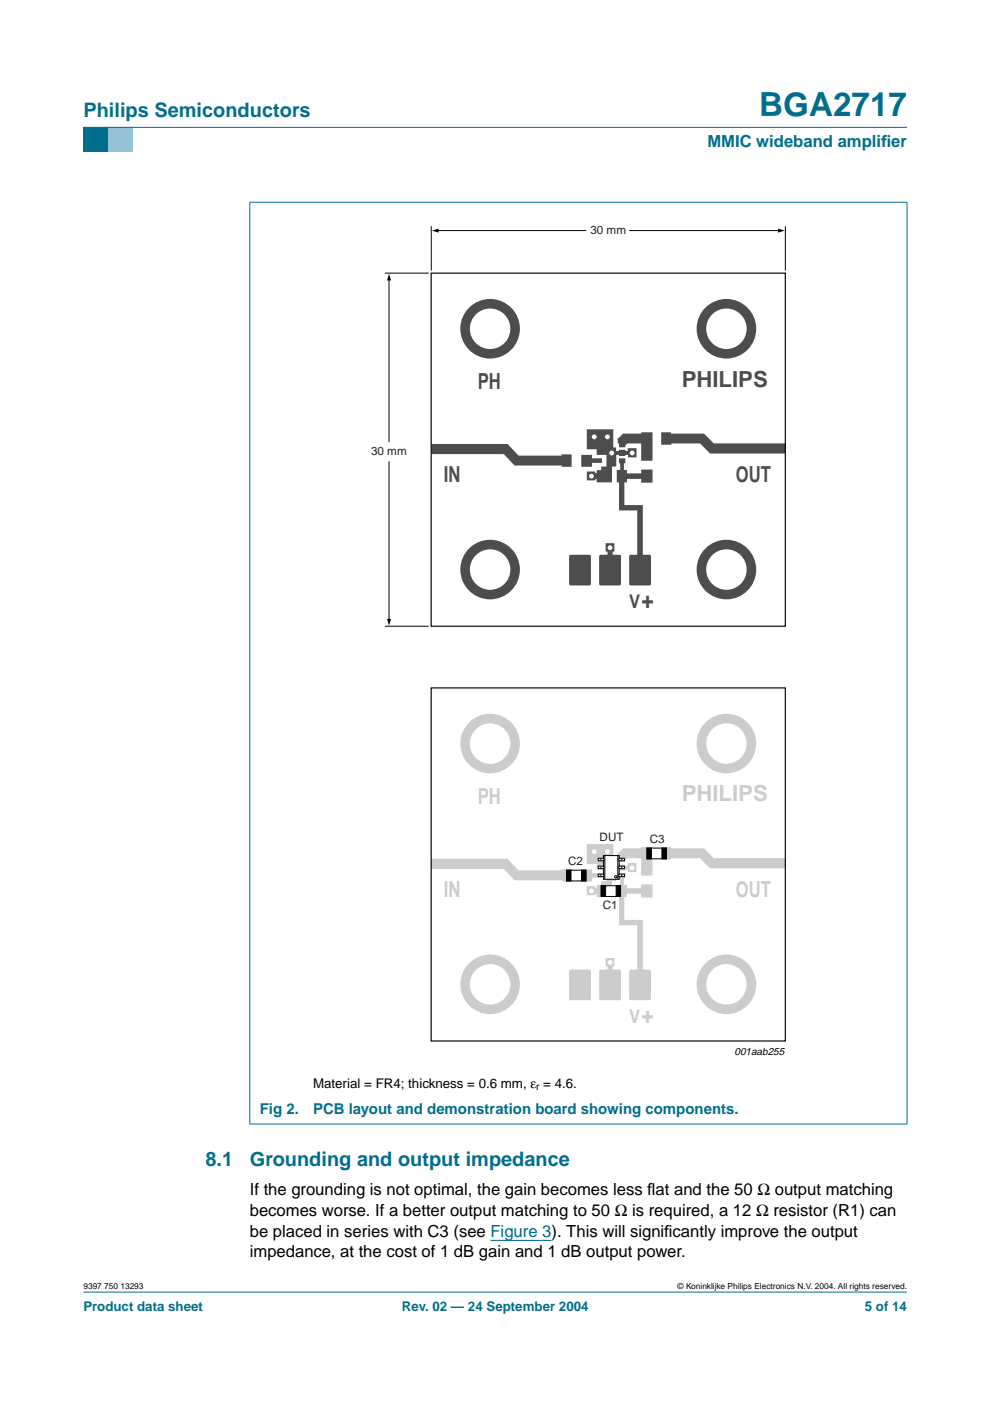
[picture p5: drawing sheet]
<svg xmlns="http://www.w3.org/2000/svg" width="210mm" height="297mm" viewBox="0 0 210 297" stroke-linecap="round" stroke-linejoin="round" font-family="sans-serif">
<path d="M17.7 273.9h174.6z" fill="#006e8c" stroke="#006e8c" stroke-width=".21"/>
<path d="M17.7 27h5.3v5.3h-5.3z" fill-rule="evenodd" fill="#006e8c"/>
<path d="M23 27h5.3v5.3h-5.3z" fill-rule="evenodd" fill="#96c4d6"/>
<g fill="#006e8c" stroke="#006e8c" stroke-width=".21">
<path d="M17.7 27h174.6z"/>
<path d="M53 42.9v195.4z"/>
<path d="M192.3 42.9v195.4z"/>
<path d="M52.9 42.9h139.5z"/>
<path d="M52.9 238.3h139.5z"/>
</g>
<path d="M104 263h12.9" fill="none" stroke="#00f" stroke-width=".21"/>
<path d="M82.5 59.2v34.4M82.5 97.9v33.6" fill="none" stroke="#000" stroke-width=".21"/>
<path d="M82.5 58l.4 1.5h-.8zM82.1 131.2h.8l-.4 1.4z" fill="#000"/>
<g fill="#4d4d4d">
<path d="M120.8 117.7l4.2-.1 .3 .2v6l-.2 .3h-4.1l-.3-.1v-6z"/>
<path d="M131.2 97.2h1.4v1h-.3v1.4h.6v.8h3v-.9h2.4v2.8h-2.4v-.8h-3v.8h-.5v4.8h3.9v10.5h1.4l.3 .4v5.8l-.3 .3h-4l-.3-.3v-6l.3-.2h1.4v-9.4h-3.9v-5.9h-.4v-2.7h.7v-1.4h-.3z"/>
<path d="M128.4 115.2h1.9v1.7h-.4v.7h1.4l.3 .2 .1 6-.2 .3h-4.1l-.3-.1-.1-6 .4-.4h1.4v-.7h-.4z"/>
<path d="M131 92.9h.2l.9-1h3.8v-.2h2.4v6h-2.4v-3.7h-2.9l-.4 .4v.4h-1.4v-.8h-.2z"/>
<path d="M140.2 91.7h2.1v.2h7l2 2.1h15.2v2.2h-15.9l-2.2-2.2h-6.1v.3h-2.1z"/>
<path d="M91.5 94.1h16.1l2.3 2.5h9.1v-.3h2.2v2.7h-2.1v-.3h-10l-2.3-2.4h-15.3z"/>
<path d="M123.2 96.4h2.3v.8h2.1v.9h-2.1v.9h-2.3z"/>
<path d="M124.4 91h5.6v3.9h.6v.7h.6v-.2h1.4v.2h.5v-.6h1.9v2h-1.8v-.6h-.6v.3h-1.4v-.3h-.5v2.5h-.9v3.4h-3.3v-.7h-.3v.3h-1.8v-1.9h1.8v.3h.3v-.6h1v-.8h1.1v-2.5h-2.1v-1.1h-2.1z"/>
<circle cx="103.9" cy="69.7" r="6.3"/>
<circle cx="154" cy="69.7" r="6.3"/>
<circle cx="103.9" cy="120.8" r="6.3"/>
<circle cx="154" cy="120.8" r="6.3"/>
</g>
<g fill="#fff">
<circle cx="103.9" cy="69.7" r="4.3"/>
<circle cx="154" cy="69.7" r="4.3"/>
<circle cx="103.9" cy="120.8" r="4.3"/>
<circle cx="154" cy="120.8" r="4.3"/>
<circle cx="129.3" cy="116.1" r=".52"/>
<circle cx="125.4" cy="101" r=".52"/>
<circle cx="134" cy="96.1" r=".52"/>
<circle cx="129.7" cy="96.1" r=".52"/>
<circle cx="128.8" cy="92.6" r=".52"/>
<circle cx="126" cy="92.6" r=".52"/>
</g>
<path d="M91.4 57.9h75.1v74.9h-75.1z" fill="none" stroke="#000" stroke-width=".25"/>
<g fill="#ccc">
<path d="M120.8 205.6h4.2l.3 .1v6l-.2 .3-4.1 .1-.3-.2v-6z"/>
<path d="M131.2 185.1h1.4v1.1h-.3v1.4h.6v.7h3v-.8h2.4v2.8h-2.4v-.8h-3v.7h-.5v4.8h3.9v10.6h1.4l.3 .3v5.8l-.3 .4h-4l-.3-.4v-6l.3-.1h1.4v-9.4h-3.9v-6h-.4v-2.6h.7v-1.4h-.3z"/>
<path d="M128.4 203.1h1.9v1.8h-.4v.7h1.4l.3 .1 .1 6-.2 .3-4.1 .1-.3-.2-.1-6 .4-.3h1.4v-.7h-.4z"/>
<path d="M131 180.8h.2l.9-.9h3.8v-.3h2.4v6h-2.4v-3.6h-2.9l-.4 .4v.4h-1.4v-.8h-.2z"/>
<path d="M140.2 179.6h2.1v.3h7l2 2.1h15.2v2.1h-15.9l-2.2-2.1h-6.1v.2h-2.1z"/>
<path d="M91.5 182.1h16.1l2.3 2.4h9.1v-.2h2.2v2.6h-2.1v-.3h-10l-2.3-2.4h-15.3z"/>
<path d="M123.2 184.3h2.3v.8h2.1v1h-2.1v.8h-2.3z"/>
<path d="M124.4 179h5.6v3.8h.6v.8h.6v-.3h1.4v.3h.5v-.6h1.9v1.9h-1.8v-.5h-.6v.2h-1.4v-.2h-.5v2.5h-.9v3.3h-3.3v-.7h-.3v.3h-1.8v-1.9h1.8v.3h.3v-.6h1v-.7h1.1v-2.5h-2.1v-1.2h-2.1z"/>
<circle cx="103.9" cy="157.6" r="6.3"/>
<circle cx="154" cy="157.6" r="6.3"/>
<circle cx="103.9" cy="208.7" r="6.3"/>
<circle cx="154" cy="208.7" r="6.3"/>
</g>
<g fill="#fff">
<circle cx="103.9" cy="157.6" r="4.3"/>
<circle cx="154" cy="157.6" r="4.3"/>
<circle cx="103.9" cy="208.7" r="4.3"/>
<circle cx="154" cy="208.7" r="4.3"/>
<circle cx="129.3" cy="204.1" r=".52"/>
<circle cx="125.4" cy="188.9" r=".52"/>
<circle cx="134" cy="184" r=".52"/>
<circle cx="129.7" cy="184" r=".52"/>
<circle cx="128.8" cy="180.6" r=".52"/>
<circle cx="126" cy="180.6" r=".52"/>
</g>
<path d="M91.4 145.9h75.1v74.8h-75.1z" fill="none" stroke="#000" stroke-width=".25"/>
<path d="M127.9 181.4h3.4v5h-3.4z" fill="#fff"/>
<path d="M128.2 181.4v5M131 181.4v5" fill="none" stroke="#000" stroke-width=".21"/>
<path d="M126.8 182h1.2v.5h-1.2z" fill="#fff" stroke="#000" stroke-width=".21"/>
<path d="M127.4 182v.4" fill="none" stroke="#000" stroke-width=".21"/>
<g fill="#fff" stroke="#000" stroke-width=".21">
<path d="M126.8 185.3h1.2v.6h-1.2z"/>
<path d="M131.2 182h1.2v.5h-1.2z"/>
<path d="M131.2 185.3h1.2v.6h-1.2z"/>
</g>
<path d="M127.4 185.4v.4M131.8 185.4v.4M131.8 182v.5" fill="none" stroke="#000" stroke-width=".21"/>
<path d="M131.2 183.6h1.2v.6h-1.2z" fill="#fff" stroke="#000" stroke-width=".21"/>
<path d="M127.9 182v-.6h3.4v.6M127.9 185.9v.5h3.4v-.5M127.9 182.5v1.1M127.9 184.2v1.1M131.3 182.5v1.1M131.8 183.7v.4" fill="none" stroke="#000" stroke-width=".21"/>
<path d="M126.8 183.6h1.2v.6h-1.2z" fill="#fff" stroke="#000" stroke-width=".21"/>
<g fill="none" stroke="#000" stroke-width=".21">
<path d="M127.4 183.7v.4M131.3 184.2v1.1"/>
<circle cx="130.6" cy="185.9" r=".24"/>
</g>
<path d="M137.2 179.8h4.1v2.3h-4.1z" fill="#fff" stroke="#000" stroke-width=".21"/>
<path d="M137.2 179.8h.9v2.3h-.9zM140.3 179.8h1v2.3h-1z" fill="#000" stroke="#000" stroke-width=".21"/>
<path d="M127.5 187.8h4.1v2.3h-4.1z" fill="#fff" stroke="#000" stroke-width=".21"/>
<path d="M127.5 187.8h.9v2.3h-.9zM130.6 187.8h1v2.3h-1z" fill="#000" stroke="#000" stroke-width=".21"/>
<path d="M120.1 184.5h4.1v2.3h-4.1z" fill="#fff" stroke="#000" stroke-width=".21"/>
<path d="M120.1 184.5h1v2.3h-1zM123.3 184.5h.9v2.3h-.9z" fill="#000" stroke="#000" stroke-width=".21"/>
<path d="M81.7 57.9h9.1M91.4 48.1v9.2M92.7 48.9h31.5M133.5 48.9h31.7M166.5 48.1v9.2M81.7 132.8h9.1" fill="none" stroke="#000" stroke-width=".21"/>
<path d="M91.6 48.9l1.4-.4v.8zM165 48.5l1.4 .4-1.4 .4z" fill="#000"/>
<text font-size="7.1" fill="#006e8c" x="160.9" y="24.7">BGA2717</text>
<text font-size="5.1" fill="#4d4d4d" x="136" y="128.9">+</text>
<text font-size="5.1" fill="#ccc" x="136" y="216.9">+</text>
<g font-size="4.7" fill="#4d4d4d">
<text x="101.3" y="82.5">PH</text>
<text x="144.5" y="82">PHILIPS</text>
<text x="94.1" y="102.2">IN</text>
<text x="156" y="102.2">OUT</text>
</g>
<g font-size="4.7" fill="#ccc">
<text x="101.3" y="170.4">PH</text>
<text x="144.5" y="169.9">PHILIPS</text>
<text x="94.1" y="190.2">IN</text>
<text x="156" y="190.2">OUT</text>
</g>
<g font-size="4.2" fill="#006e8c">
<text x="17.7" y="24.9">Philips Semiconductors</text>
<text x="43.6" y="247.1">8.1</text>
<text x="53" y="247.1">Grounding and output impedance</text>
</g>
<text font-size="4" fill="#4d4d4d" x="133.4" y="128.9">V</text>
<text font-size="4" fill="#ccc" x="133.4" y="216.9">V</text>
<g font-size="3.5" fill="#006e8c">
<text x="150" y="31.1">MMIC wideband amplif</text>
<text x="186.8" y="31.1">ier</text>
</g>
<g font-size="3.5">
<text x="53" y="253.4">If the grounding is not optimal, the gain becomes less f</text>
<text x="53" y="257.8">becomes worse. If a better output matching to 50 Ω is required, a 12 Ω resistor (R1) can</text>
<text x="137.2" y="253.4">lat and the 50 Ω output matching</text>
<text x="53" y="262.2">be placed in series with C3 (see Figure 3). This will signif</text>
<text x="140.8" y="262.2">icantly improve the output</text>
<text x="53" y="266.6">impedance, at the cost of 1 dB gain and 1 dB output power.</text>
</g>
<g font-size="3.2" fill="#006e8c">
<text x="55.1" y="236.2">Fig 2.</text>
<text x="66.4" y="236.2">PCB layout and demonstration board showing components.</text>
</g>
<text font-size="2.8" x="66.4" y="230.7">Material = FR4; thickness = 0.6 mm, ε = 4.6.</text>
<g font-size="2.8" fill="#006e8c">
<text x="17.7" y="278">Product data sheet</text>
<text x="85.2" y="278">Rev. 02 — 24 September 2004</text>
<text x="183.4" y="278">5 of 14</text>
</g>
<g font-size="2.5" fill="#231f20">
<text x="125.2" y="49.6">30 mm</text>
<text x="78.7" y="96.5">30 mm</text>
<text x="127.1" y="178.3">DUT</text>
<text x="137.8" y="178.7">C3</text>
<text x="120.4" y="183.5">C2</text>
<text x="127.8" y="192.7">C1</text>
</g>
<text font-size="2.2" x="155.7" y="223.7">001aab255</text>
<text font-size="2.1" x="113.7" y="231.2">r</text>
<g font-size="1.8">
<text x="17.7" y="273.4">9397 750 13293</text>
<text x="143.7" y="273.4">© Koninklijke Philips Electronics N.V. 2004. All rights reserved.</text>
</g>
</svg>
